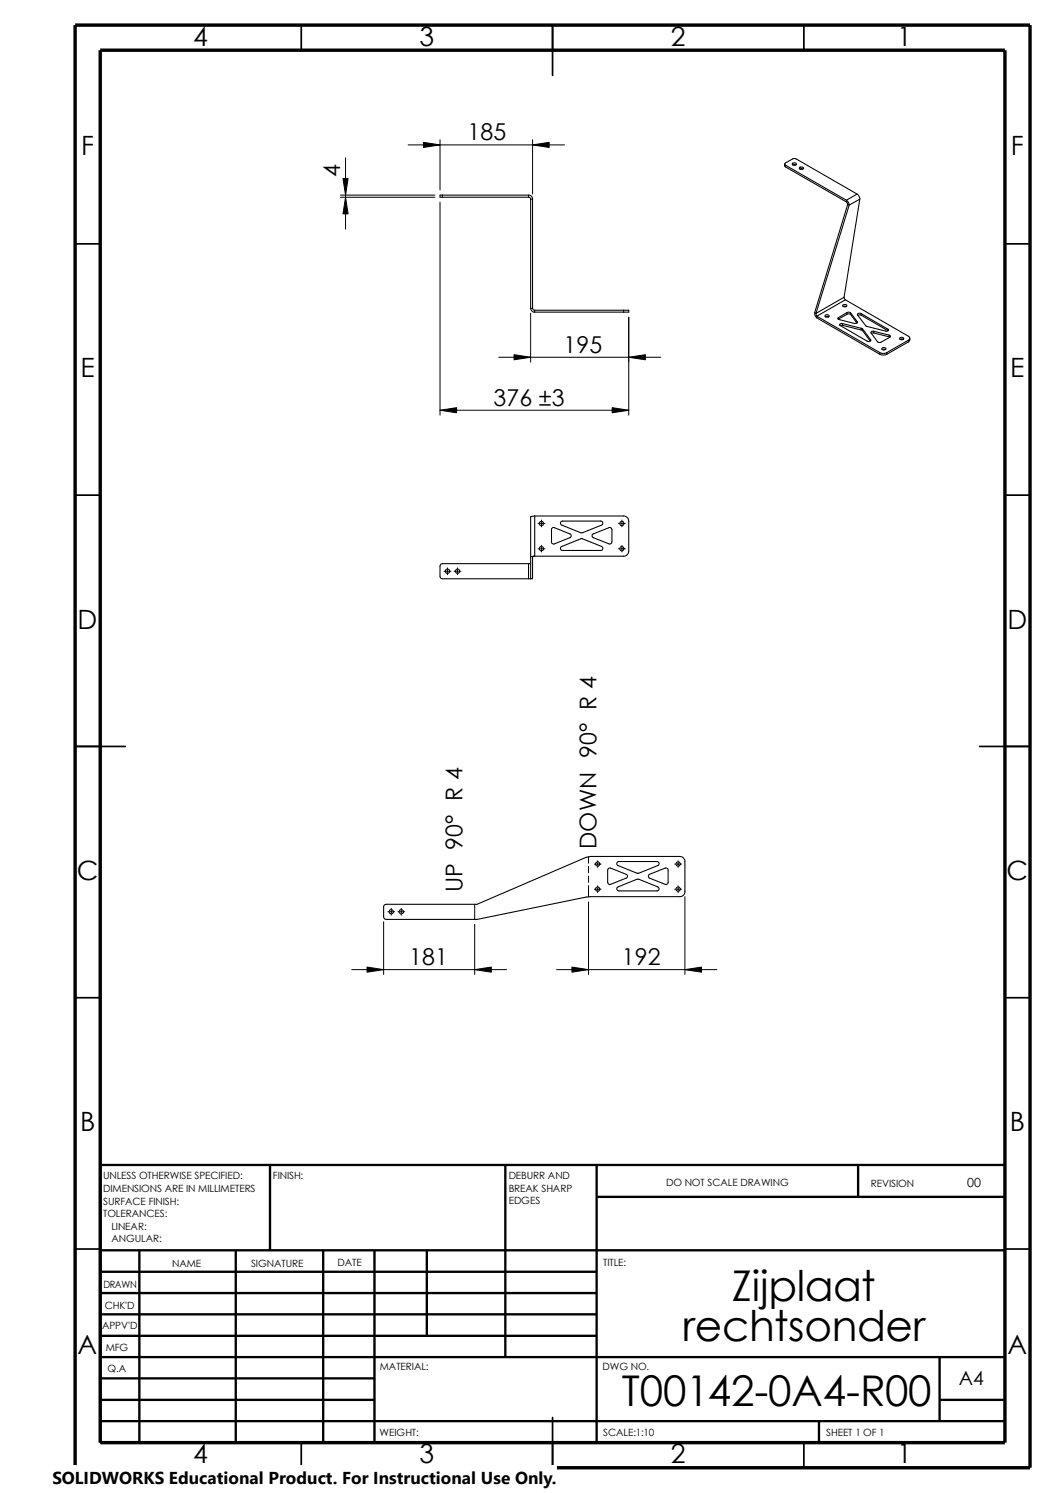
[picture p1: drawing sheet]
<svg xmlns="http://www.w3.org/2000/svg" width="210mm" height="297mm" viewBox="0 0 210 297" stroke-linecap="round" stroke-linejoin="round" font-family="sans-serif">
<g fill="none" stroke="#000" stroke-width=".34">
<path d="M59.9 5v5M109.9 5v10M159.9 5v5M14.9 48.5h5M199.9 48.5h5M14.9 98.5h5M199.9 98.5h5M14.9 148.5h10M194.9 148.5h10M14.9 198.5h5M199.9 198.5h5M14.9 248.5h5"/>
<path d="M199.9 248.5h5M59.9 287v5M109.9 282v10M159.9 287v5"/>
</g>
<g fill="none" stroke="#000" stroke-width=".47">
<path d="M53.7 231.8v17M100.5 231.8v38.2M118.7 231.8v55.2M118.7 238.1h81.2M170.7 231.8v6.3M199.9 231.8h-180v55.2M19.9 257.3h98.8M19.9 253h98.8M19.9 248.8h180M27.7 248.8v38.2M46.9 248.8v38.2M64.3 248.8v38.2"/>
<path d="M74.5 248.8v38.2M84.9 248.8v17M19.9 270h180M19.9 278.5h54.6M19.9 274.2h54.6M19.9 265.8h98.8M19.9 261.5h98.8M186.9 270v12.7M186.9 278.5h13M19.9 282.7h180M162.9 282.7v4.3"/>
</g>
<path d="M14.9 5h190v287h-190zM19.9 10h180v277h-180z" fill="none" stroke="#000" stroke-width=".68" stroke-linecap="butt"/>
<g fill="none" stroke="#000" stroke-width=".21">
<path d="M88 38.8v.4M88 39.2h17.2M105.2 38.8a.79 .79 0 0 1 .8 .8M105.2 39.2l.2 .1 .2 .3M105.2 38.8h-17.7v.4h.5M105.2 38.8v.4M105.6 39.6v21.7M105.6 39.6h.4M106 39.6v21.7M156.1 32.6l.2 .6M156.3 32.9l-.2-.2 .2-.3 1.5-.8h.5l12.2 7M156.3 32.9l12.1 6.9"/>
<path d="M156.3 33.2l12.1 7M156.3 32.9v.3M157.6 32.5a.51 .51 0 0 1 .9 .2 .51 .51 0 0 1-.9-.1zM157.7 32.8h.7M159 33.4l.3-.2h.3a.23 .23 0 0 1 .3 .3 .23 .23 0 0 1-.3 .2l-.5-.1zM159.1 33.6h.7M168.4 39.8l.4 .5 .2 .5M168.4 39.8v.4M170.5 38.6l.4 .4 .2 .6M170.5 38.6l-2.1 1.2M171.1 39.6l-2.1 1.2M171.1 39.6l-3.2 19.5"/>
<path d="M167.9 59.1l.3 .5M167.9 59.1l-5.6 3.3M168.2 59.6l12.5 7.3a.42 .42 0 0 1 .3 .4 .42 .42 0 0 1-.3 .4M168.2 59.6l-5.7 3.3M168.4 40.2l.3 .5M168.7 40.7l-6.6 21.5M168.7 40.7l.3 .1M169 40.8l-6.7 21.6M105.6 61.3a.78 .78 0 0 0 .8 .8M105.6 61.3h.4M106 61.3v.3l.4 .1M106.4 61.7v.4"/>
<path d="M106.4 61.7h18.7v.4h-18.7M124.1 61.7v.4M162.1 62.2v.5l.4 .5M162.1 62.2l.2 .2M162.3 62.4l.2 .5M162.5 62.9l12.5 7.2M162.5 62.9v.3M162.5 63.2l12.5 7.3M164.2 62.7a.56 .56 0 0 1 .8 .2l-.2 .2a.36 .36 0 0 1-.4 0 .36 .36 0 0 1-.2-.3zM164.2 63h.6M166.8 63.2l-.1 .1 .1 .2 3.2 .8h.4l.2-.3M166.8 63.2v.3"/>
<path d="M166.8 63.5h.1M167.2 64.8l5.3 3.1h.5l.2-.1v-.2M167.6 64.4a.37 .37 0 0 0-.5 .3l.1 .1M167.6 64.7l-.4 .1M167.6 64.4l3.8 .9M167.6 64.4v.3M167.6 64.7l3.8 1M167.7 60.7l.6-.1 .2 .3-.2 .1h-.4l-.3-.1zM167.8 61h.6M168.5 62.2l.4-.1 .3 .2M168.5 62.5l.5-.1 .2 .2M168.5 62.2l-1.7 1"/>
<path d="M168.5 62.2v.3M168.5 62.5l-1.7 1M169.2 62.3l1.4 1.7M169.2 62.3v.3M169.2 62.6l1.3 1.7M170.6 64v.2M171.3 62.4a.42 .42 0 0 0-.4-.1 .42 .42 0 0 0-.3 .4l1.7 2.2 3.9 1a.3 .3 0 0 0 .4 0 .3 .3 0 0 0 .1-.4M171.3 62.7h-.6M171.3 62.4l5.4 3.1M171.3 62.7l5.4 3.1v-.3M171.3 62.4v.3M171.4 65.3l.2 .1"/>
<path d="M171.4 65.7l.2 .1M171.4 65.3v.4M171.6 65.4l1.6 2.2M171.6 65.4v.4M171.6 65.8l1.5 2.1M173.2 67.6v.2M173.9 65.9h-.4l-.2 .3 1.4 1.9 .4 .1 1.9-1.1a.22 .22 0 0 0 .2-.3 .22 .22 0 0 0-.3-.1M173.9 66.3h-.5M173.9 65.9l3 .8M173.9 65.9v.4M173.9 66.3l3 .7M175 70.1l.6 .2 .8-.2"/>
<path d="M175 70.5a1.52 1.52 0 0 0 1.4 0M175 70.1v.4M175.5 69.3a.42 .42 0 0 1 .4-.2 .42 .42 0 0 1 .3 .4 .43 .43 0 0 1-.4 .2 .43 .43 0 0 1-.3-.4zM175.6 69.6h.6M176.4 70.1v.4M176.9 67l.1 .1M176.9 66.7v.3M179 67.3l.2-.2a.3 .3 0 0 1 .5 0 .3 .3 0 0 1 0 .4l-.1 .1a.4 .4 0 0 1-.6-.3zM179.1 67.5h.6M180.7 67.7l-4.3 2.4M180.7 67.7v.3M180.7 68l-4.3 2.5"/>
<path d="M181 67.3v.4l-.3 .3M105.2 115.1h.4M105.2 112.1v3M105.6 112.1h-17.6l-.2 .1-.3 .4v2a.44 .44 0 0 0 .5 .5h17.2M106 110.7v4.4h-.4M106.4 110.7h-.8h.4M106.4 102.7l-.8 .1v12.3M106.4 102.7h17.7a1.01 1.01 0 0 1 1 1v5.9a1.01 1.01 0 0 1-1 1.1h-17.7M106.4 110.7h-.4M106.4 102.7v8M109.9 105.1l.3-.2 3.2 1.3a.39 .39 0 0 1 .3 .4 .39 .39 0 0 1-.3 .4l-3.1 1.2a.42 .42 0 0 1-.6-.4v-2.6zM111.5 103.9l.3-.2h7.7a.42 .42 0 0 1 .4 .3 .42 .42 0 0 1-.2 .5l-3.8 1.5h-.3l-3.9-1.6z"/>
<path d="M111.6 108.8l4.1-1.7 4 1.6a.42 .42 0 0 1 .2 .5 .42 .42 0 0 1-.4 .3h-7.6a.41 .41 0 0 1-.4-.2 .41 .41 0 0 1 .1-.5zM117.9 106.3l3.6-1.4 .3 .5v2.4a.45 .45 0 0 1-.6 .4l-3.3-1.3zM121 172.8l.4-.1 3.2 1.2 .2 .3v.3l-.2 .2-3.4 1.3-.3-.4v-2.5zM122.8 176.6l3.9-1.7h.4l3.8 1.5a.41 .41 0 0 1 .2 .5 .41 .41 0 0 1-.4 .3h-7.7l-.3-.2zM122.8 171.6l.2-.2h7.7a.42 .42 0 0 1 .4 .4 .42 .42 0 0 1-.2 .4l-4 1.6-4-1.6-.2-.2zM129.1 174.1l3.2-1.4a.45 .45 0 0 1 .6 .4v2.6l-.3 .3-3.4-1.3-.2-.4zM76.4 180.1l.4-.2h18.1l21.7-9.3 1-.2h17.7a1.01 1.01 0 0 1 1 1v6a1.01 1.01 0 0 1-1 1l-18.7 .1-21.7 4.4h-18.1l-.3-.1-.2-.3z"/>
<circle cx="89" cy="113.7" r=".42"/>
<circle cx="91" cy="113.7" r=".41"/>
<circle cx="107.7" cy="109.2" r=".43"/>
<circle cx="107.7" cy="104.2" r=".43"/>
<circle cx="123.7" cy="109.2" r=".43"/>
<circle cx="123.7" cy="104.2" r=".43"/>
<circle cx="118.9" cy="171.9" r=".42"/>
<circle cx="118.9" cy="176.9" r=".42"/>
<circle cx="134.9" cy="176.9" r=".42"/>
<circle cx="134.9" cy="171.9" r=".42"/>
<circle cx="77.8" cy="181.4" r=".43"/>
<circle cx="79.8" cy="181.4" r=".43"/>
</g>
<g fill="none" stroke="#000" stroke-width=".2">
<path d="M67.7 38.8h18.8M67.7 39.2h18.8M68.2 35.5h1.1l-.6 3.3zM68.7 39.2l.6 3.3h-1.1zM68.7 31.4v14.2M81.2 28.8h31.1M84.2 28.3l3.3 .5-3.3 .5zM87.5 27.8v10M106 28.8l3.3-.5v1zM106 27.8v10.8M87.5 40.2v42.4M99.2 71.1h32.2"/>
<path d="M102.3 70.6l3.3 .5-3.3 .5zM105.6 62.3v9.8M125.1 71.1l3.3-.5v1zM125.1 63.1v19.5M87.5 81.6l3.3-.5v1zM87.5 81.6h37.6M121.8 81.1l3.3 .5-3.3 .5zM88.3 113.7h.2M88.8 113.7h.5M89 113v.2M89 113.4v.5M89 114.2v.1"/>
<path d="M89.5 113.7h.2M90.3 113.7h.2M90.8 113.7h.5M91 113v.2M91 113.4v.5M91 114.2v.1M91.5 113.7h.2M107.1 109.2h.1M107.1 104.1h.1M107.5 109.2h.5M107.5 104.1h.5M107.7 103.5v.2"/>
<path d="M107.7 103.9v.5M107.7 104.6v.2M107.7 108.5v.2M107.7 108.9v.5M107.7 109.6v.2M108.2 109.2h.2M108.2 104.1h.2M123.1 109.2h.1M123.1 104.1h.1M123.5 109.2h.5M123.5 104.1h.5M123.7 103.5v.2"/>
<path d="M123.7 103.9v.5M123.7 104.6v.2M123.7 108.5v.2M123.7 108.9v.5M123.7 109.6v.2M124.2 109.2h.2M124.2 104.1h.2M94.4 179.9v3M117.1 170.5v1.2M117.1 172.4v1.3M117.1 174.3v1.3M117.1 176.2v2.2"/>
<path d="M117.1 179.5v14.4M118.2 171.9h.2M118.2 176.9h.2M118.7 171.9h.5M118.7 176.9h.5M118.9 171.2v.2M118.9 171.7v.5M118.9 172.4v.2M118.9 176.2v.2M118.9 176.7v.5M118.9 177.4v.2M119.4 171.9h.2"/>
<path d="M119.4 176.9h.2M134.2 171.9h.2M134.2 176.9h.2M134.7 171.9h.5M134.7 176.9h.5M134.9 171.2v.2M134.9 171.7v.5M134.9 172.4v.2M134.9 176.2v.2M134.9 176.7v.5M134.9 177.4v.2M135.4 171.9h.2"/>
<path d="M135.4 176.9h.2M136.3 178.4v15.5M70 192.9h30.8M73 192.4l3.3 .5-3.3 .5zM76.3 183.4v10.5M77.2 181.4h.1M77.6 181.4h.5M77.9 180.7v.2M77.9 181.1v.6M77.9 181.9v.2M78.3 181.4h.2M79.2 181.4h.1"/>
<path d="M79.6 181.4h.5M79.8 180.7v.2M79.8 181.1v.6M79.8 181.9v.2M80.3 181.4h.2M94.4 192.9l3.3-.5v1zM94.4 183.9v10M110.7 192.9h31.9M113.8 192.4l3.3 .5-3.3 .5zM136.3 192.9l3.3-.5v1z"/>
</g>
<path d="M68.2 35.5h1.1l-.6 3.3zM68.7 39.2l.6 3.3h-1.1zM84.2 28.3l3.3 .5-3.3 .5zM106 28.8l3.3-.5v1zM102.3 70.6l3.3 .5-3.3 .5zM125.1 71.1l3.3-.5v1zM87.5 81.6l3.3-.5v1zM121.8 81.1l3.3 .5-3.3 .5zM73 192.4l3.3 .5-3.3 .5zM94.4 192.9l3.3-.5v1zM113.8 192.4l3.3 .5-3.3 .5zM136.3 192.9l3.3-.5v1z" fill="#000"/>
<path d="M10.4 291.5h100.4v5.5h-100.4z" fill="#fff"/>
<g font-size="8.4">
<text x="145.6" y="258.7">Zijplaat</text>
<text x="135.8" y="266.9">rechtsonder</text>
<text x="123.7" y="279.7">T00142-0A4-R00</text>
</g>
<g font-size="5.3">
<text x="38.4" y="9.1">4</text>
<text x="83.4" y="9.1">3</text>
<text x="133.5" y="9.1">2</text>
<text x="178.5" y="9.1">1</text>
<text x="16.1" y="30.9">F</text>
<text x="201.1" y="30.9">F</text>
<text x="16" y="75.1">E</text>
<text x="201" y="75.1">E</text>
<text x="15.5" y="125.1">D</text>
<text x="200.4" y="125.1">D</text>
<text x="15.3" y="175.1">C</text>
<text x="200.3" y="175.1">C</text>
<text x="15.9" y="225.1">B</text>
<text x="200.9" y="225.1">B</text>
<text x="15.5" y="269.3">A</text>
<text x="200.4" y="269.3">A</text>
<text x="38.4" y="291.1">4</text>
<text x="83.4" y="291.1">3</text>
<text x="133.5" y="291.1">2</text>
<text x="178.5" y="291.1">1</text>
</g>
<g font-size="4.6">
<text x="93" y="27.9">185</text>
<text x="67.6" y="35.3" transform="rotate(-90 67.6 35.3)">4</text>
<text x="112.1" y="70.1">195</text>
<text x="98.2" y="80.7">376 ±3</text>
<text x="118.7" y="169" transform="rotate(-90 118.7 169)">DOWN 90° R 4</text>
<text x="92" y="177.5" transform="rotate(-90 92 177.5)">UP 90° R 4</text>
<text x="81.4" y="192">181</text>
<text x="123.7" y="192">192</text>
</g>
<text font-size="3.9" x="190.8" y="275.5">A4</text>
<text font-size="3.4" x="10.4" y="295.2">SOLIDWORKS Educational Product. For Instructional Use Only.</text>
<text font-size="2.5" x="192.4" y="236.2">00</text>
<g font-size="2">
<text x="20.5" y="234.7">UNLESS OTHERWISE SPECIFIED:</text>
<text x="20.5" y="237.2">DIMENSIONS ARE IN MILLIMETERS</text>
<text x="20.5" y="239.6">SURFACE FINISH:</text>
<text x="54.3" y="234.7">FINISH:</text>
<text x="101.2" y="234.6">DEBURR AND</text>
<text x="101.2" y="239.6">EDGES</text>
<text x="101.2" y="237.1">BREAK SHARP</text>
<text x="132.5" y="236">DO NOT SCALE DRAWING</text>
<text x="173.3" y="236.2">REVISION</text>
<text x="20.5" y="242.1">TOLERANCES:</text>
<text x="22.2" y="244.6">LINEAR:</text>
<text x="22.2" y="247.1">ANGULAR:</text>
<text x="67.1" y="252">DATE</text>
<text x="120" y="252">TITLE:</text>
<text x="20.6" y="256.2">DRAWN</text>
<text x="34.2" y="252.1">NAME</text>
<text x="50" y="252">SIGNATURE</text>
<text x="20.9" y="260.4">CHK'D</text>
<text x="20.3" y="264.5">APPV'D</text>
<text x="21" y="268.9">MFG</text>
<text x="21.4" y="273">Q.A</text>
<text x="75.6" y="272.6">MATERIAL:</text>
<text x="119.9" y="272.6">DWG NO.</text>
<text x="75.5" y="285.6">WEIGHT:</text>
<text x="120" y="285.7">SCALE:1:10</text>
<text x="164.4" y="285.7">SHEET 1 OF 1</text>
</g>
</svg>
